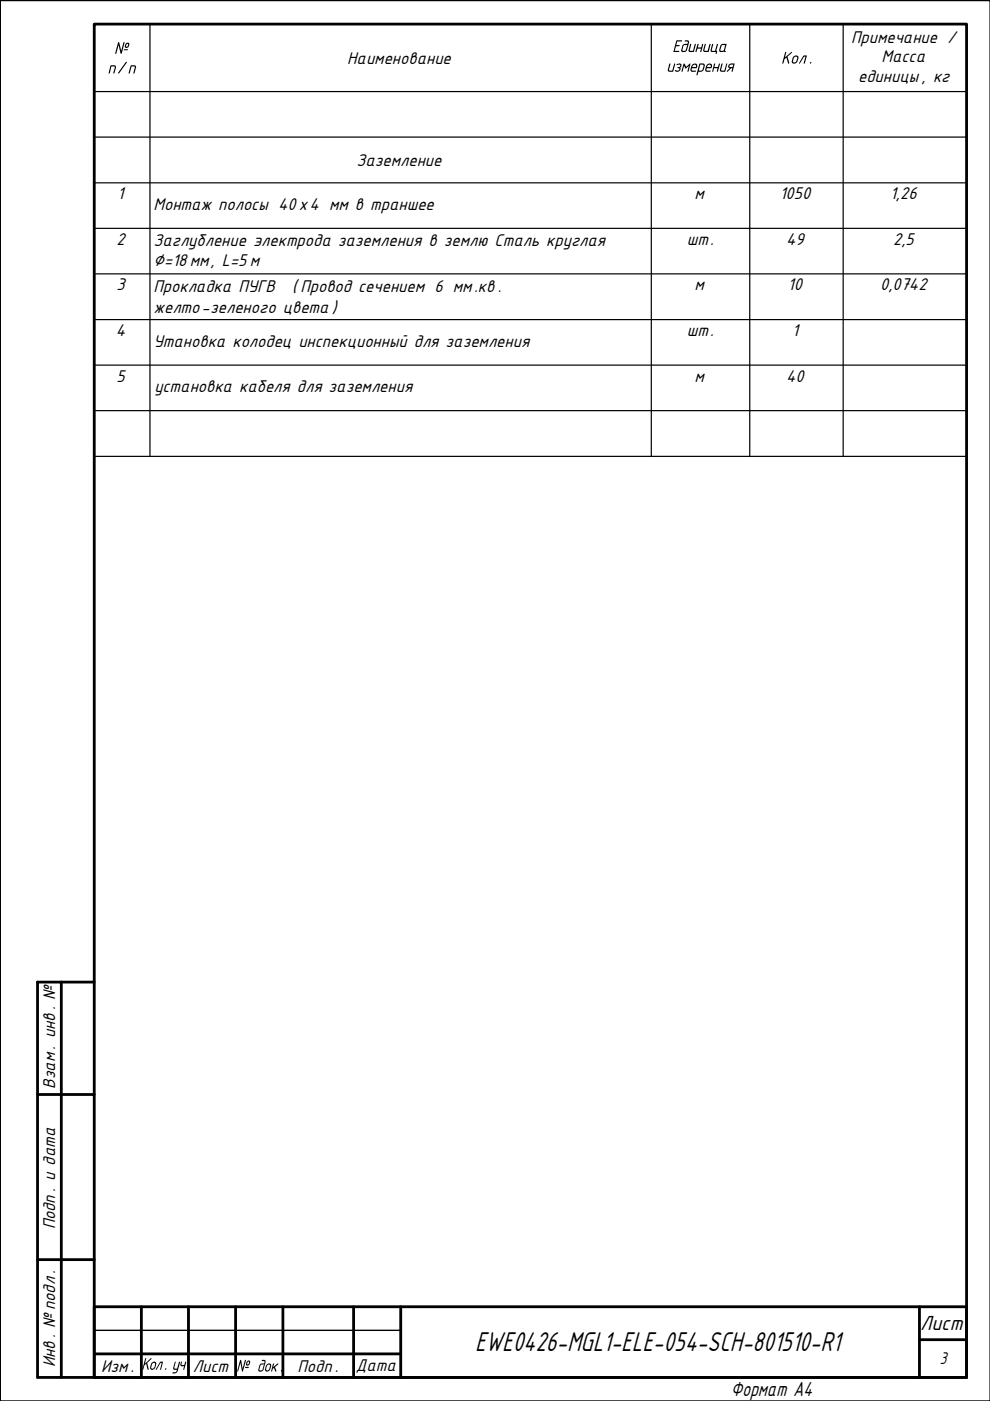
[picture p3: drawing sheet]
<svg xmlns="http://www.w3.org/2000/svg" width="210mm" height="297mm" viewBox="0 0 210 297" stroke-linecap="round" stroke-linejoin="round" font-family="sans-serif">
<!-- layer: 0 -->
<g fill="#000">
<path d="M149.4 9.3h.3l-.3 1.3v.2h.6l.4-1.4 .3-.1-.5 1.7h-.7a.34 .34 0 0 1-.4-.4zM151.4 13.5h.2l-.1 .7h.7l.2-.7h.3l-.6 1.7-.1-.1 .1-.6h-.7l-.1 .6-.2 .1-.1-.1zM151 9.3h.2l-.3 1.3 .1 .2h.6l.4-1.4 .2-.1-.4 1.5h.3l-.2 .6h-.2l.1-.4h-.9l-.2-.2zM153 13.5h.2l-.3 1.2 .1 .3h.6l.4-1.5h.2l-.5 1.7h-.7l-.4-.3z"/>
<path d="M150.2 13.8l-.3 .4h.8v-.1a.33 .33 0 0 0-.2-.4 .33 .33 0 0 0-.3 .1zM149.9 13.7l.8-.2 .3 .2v.4l-.2 .4h-.9v.5h.8l-.2 .2h-.6a.38 .38 0 0 1-.4-.5z"/>
<path d="M153.1 9.6l-.4 1 .1 .2 .6-.1 .4-1.1zM152.9 9.5l.3-.2h.9l-.4 1.4a.2 .2 0 0 1 .1 .3 .2 .2 0 0 1-.3-.1l-.8 .1-.2-.1z"/>
<path d="M154.5 13.8l.5-.4 .7 .1-.3 1.6-.3 .1 .2-.7h-.3l-.7 .7h-.2l.6-.7a.4 .4 0 0 1-.3-.3 .4 .4 0 0 1 .1-.4zM154.8 13.8l-.2 .3 .7 .1 .2-.5z"/>
</g>
<g fill="none" stroke="#000" stroke-width=".25">
<path d="M20 5.1h184.9v91.7h-184.9zM20 19.4h184.9M31.8 5.1v91.7M138.1 5.1v91.7M159 5.1v91.7M178.8 5.1v91.7M20 29.1h184.9M20 38.8h184.9M20 48.4h184.9M20 58.1h184.9M20 67.8h184.9M20 77.4h184.9"/>
<path d="M20 87.1h184.9"/>
</g>
<path d="M0 .1v296.9h209.9v-296.9h-209.9v296.9M20 282.1h65" fill="none" stroke="#000" stroke-width=".3"/>
<g fill="none" stroke="#000" stroke-width=".59">
<path d="M20 5.1h184.9v286.9h-184.9zM13 208.2v83.8M20 208.2h-12v83.8h196.9v-14.9h-184.9v14.9M8 232.1h12M8 267.1h12M30 277.1v14.9M40 277.1v14.9M50 277.1v14.9M60 277.1v14.9M75 277.1v14.9M85 277.1v14.9M194.9 277.1v14.9"/>
<path d="M20 287h65M194.9 284h10"/>
</g>
<text font-size="6.4" x="100.7" y="286.5">EWE0426-MGL1-ELE-054-SCH-801510-R1</text>
<g font-size="4.8">
<text x="195.1" y="282">Лист</text>
<text x="154.9" y="295.9">Формат A4</text>
</g>
<g font-size="4">
<text x="24.1" y="11.4">№</text>
<text x="142.5" y="11">Единица</text>
<text x="180.5" y="9.1">Примечание /</text>
<text x="22.7" y="15.6">п/п</text>
<text x="73.6" y="13.5">Наименование</text>
<text x="141.2" y="15.2">измерения</text>
<text x="165.6" y="13.5">Кол .</text>
<text x="181.9" y="17.4">единицы , кг</text>
<text x="186.9" y="13.2">Масса</text>
<text x="75.6" y="35.2">Заземление</text>
<text x="24.9" y="42.2">1</text>
<text x="32.6" y="44.5">Монтаж полосы 40х4 мм в траншее</text>
<text x="147.3" y="42.2">м</text>
<text x="165.3" y="42.2">1050</text>
<text x="188.7" y="42.2">1,26</text>
<text x="24.7" y="51.9">2</text>
<text x="32.6" y="52.2">Заглубление электрода заземления в землю Сталь круглая</text>
<text x="145.6" y="51.9">шт.</text>
<text x="166.7" y="51.9">49</text>
<text x="189.4" y="51.9">2,5</text>
<text x="32.6" y="56.3">∅=18 мм, L=5 м</text>
<text x="24.7" y="61.6">3</text>
<text x="32.6" y="61.9">Прокладка ПУГВ</text>
<text x="62" y="61.9">( Провод сечением 6 мм.кв .</text>
<text x="147.3" y="61.6">м</text>
<text x="167" y="61.6">10</text>
<text x="186.6" y="61.6">0,0742</text>
<text x="24.6" y="71.2">4</text>
<text x="32.6" y="66.3">желто-зеленого цвета )</text>
<text x="145.6" y="71.2">шт.</text>
<text x="167.9" y="71.2">1</text>
<text x="32.6" y="73.6">Утановка колодец инспекционный для заземления</text>
<text x="24.7" y="80.9">5</text>
<text x="32.7" y="83.1">установка кабеля для заземления</text>
<text x="147.3" y="80.9">м</text>
<text x="166.7" y="80.9">40</text>
<text x="11.7" y="230.8" transform="rotate(-90 11.7 230.8)">Взам. инв . №</text>
<text x="11.7" y="260.7" transform="rotate(-90 11.7 260.7)">Подп. и дата</text>
<text x="11.7" y="289.9" transform="rotate(-90 11.7 289.9)">Инв . № подл.</text>
<text x="21.4" y="290.8">Изм.</text>
<text x="29.9" y="290.4">Кол . уч .</text>
<text x="40.9" y="290.8">Лист</text>
<text x="50" y="290.8">№ док .</text>
<text x="63.1" y="290.8">Подп.</text>
<text x="75.4" y="290.6">Дата</text>
<text x="199.3" y="289.3">3</text>
</g>
</svg>
